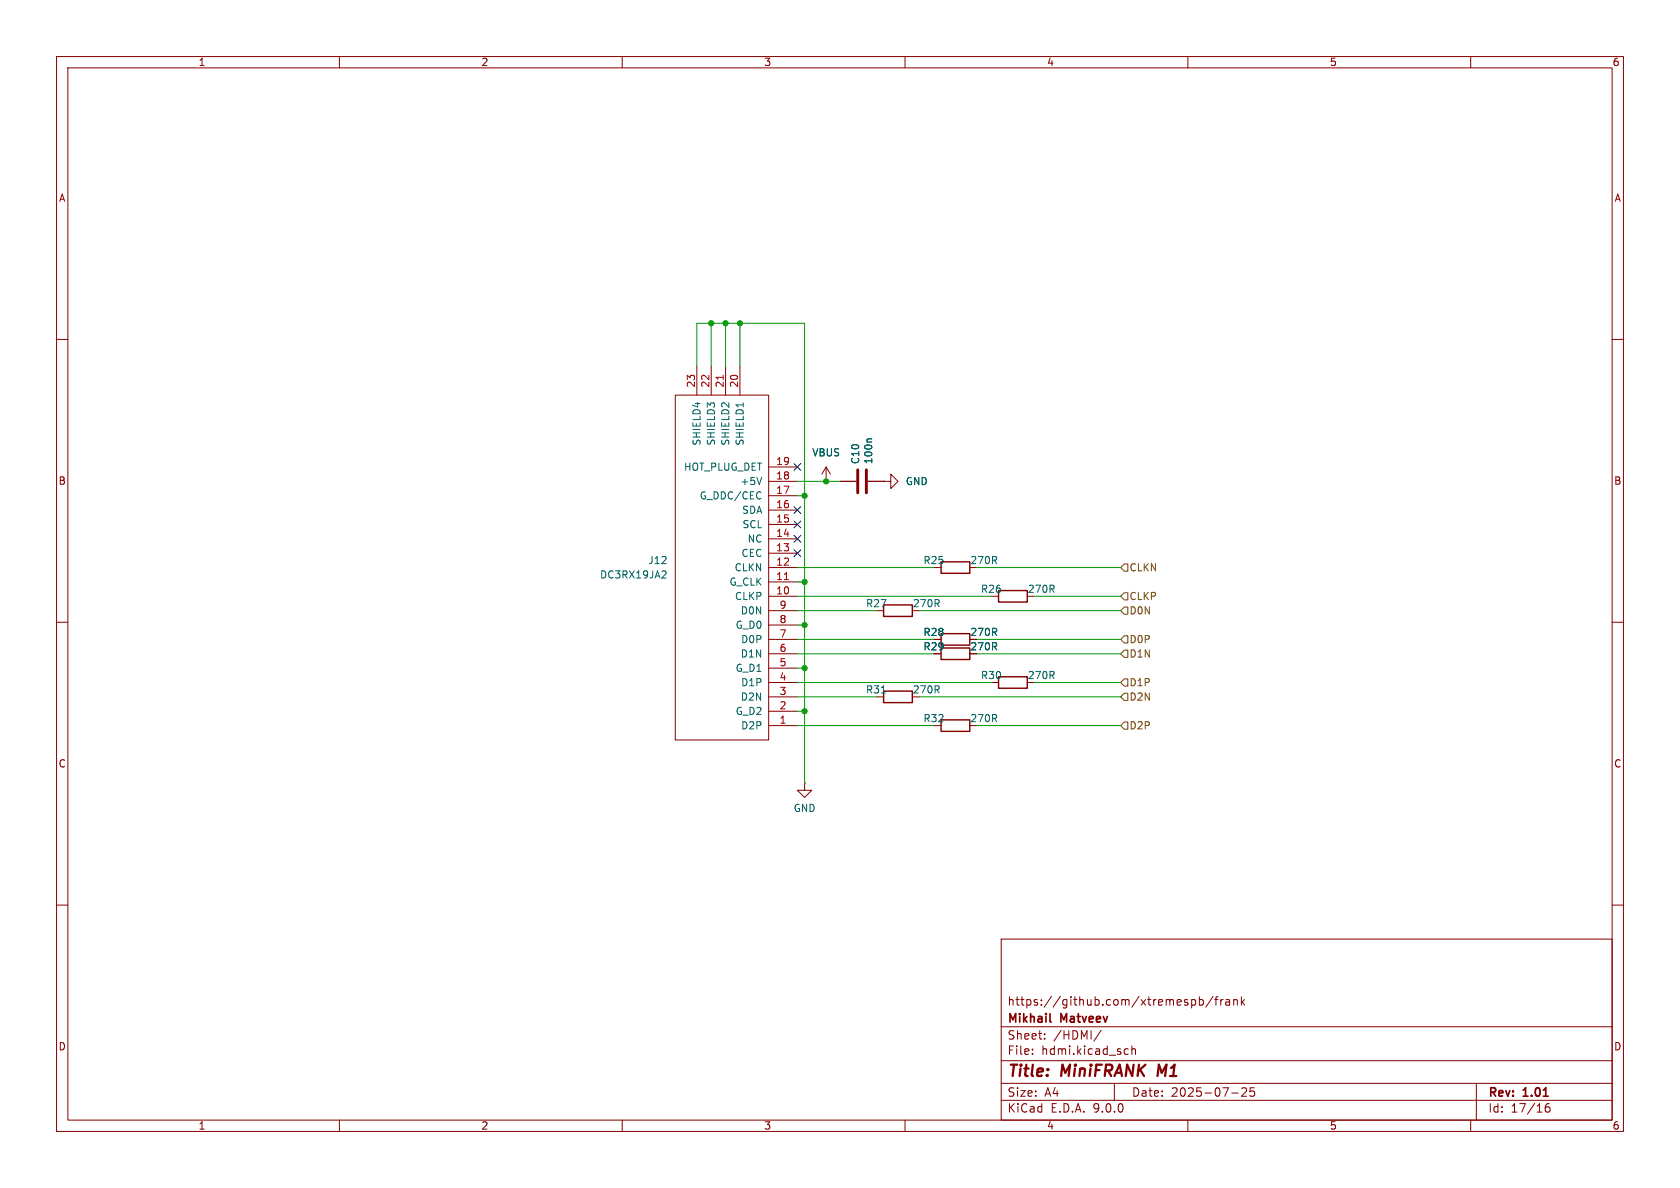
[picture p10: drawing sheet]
(kicad_sch
 (version 20250114)
 (generator "eeschema")
 (generator_version "9.0")
 (paper "A4")
 (title_block
  (title "${NAME}")
  (date "2025-07-25")
  (rev "${VERSION}")
  (company "Mikhail Matveev")
  (comment 1 "https://github.com/xtremespb/frank"))
 (lib_symbols
  (symbol "Device:C"
   (pin_numbers (hide yes))
   (pin_names
    (offset 0.254)) (exclude_from_sim no) (in_bom yes) (on_board yes)
   (property "Reference" "C" (at 0.635 2.54 0) (effects (font (size 1.27 1.27)) (justify left)))
   (property "Value" "C" (at 0.635 -2.54 0) (effects (font (size 1.27 1.27)) (justify left)))
   (property "Footprint" "" (at 0.9652 -3.81 0) (effects (font (size 1.27 1.27)) (hide yes)))
   (property "Datasheet" "~" (at 0 0 0) (effects (font (size 1.27 1.27)) (hide yes)))
   (property "Description" "Unpolarized capacitor" (at 0 0 0) (effects (font (size 1.27 1.27)) (hide yes)))
   (symbol "C_0_1"
    (polyline (pts (xy -2.032 0.762) (xy 2.032 0.762)) (stroke (width 0.508) (type default)) (fill (type none)))
    (polyline (pts (xy -2.032 -0.762) (xy 2.032 -0.762)) (stroke (width 0.508) (type default)) (fill (type none))))
   (symbol "C_1_1"
    (pin passive line (at 0 3.81 270) (length 2.794) (name "~" (effects (font (size 1.27 1.27)))) (number "1" (effects (font (size 1.27 1.27)))))
    (pin passive line (at 0 -3.81 90) (length 2.794) (name "~" (effects (font (size 1.27 1.27)))) (number "2" (effects (font (size 1.27 1.27))))))
   (embedded_fonts no))
  (symbol "Device:R"
   (pin_numbers (hide yes))
   (pin_names
    (offset 0)) (exclude_from_sim no) (in_bom yes) (on_board yes)
   (property "Reference" "R" (at 2.032 0 90) (effects (font (size 1.27 1.27))))
   (property "Value" "R" (at 0 0 90) (effects (font (size 1.27 1.27))))
   (property "Footprint" "" (at -1.778 0 90) (effects (font (size 1.27 1.27)) (hide yes)))
   (property "Datasheet" "~" (at 0 0 0) (effects (font (size 1.27 1.27)) (hide yes)))
   (property "Description" "Resistor" (at 0 0 0) (effects (font (size 1.27 1.27)) (hide yes)))
   (symbol "R_0_1"
    (rectangle (start -1.016 -2.54) (end 1.016 2.54) (stroke (width 0.254) (type default)) (fill (type none))))
   (symbol "R_1_1"
    (pin passive line (at 0 3.81 270) (length 1.27) (name "~" (effects (font (size 1.27 1.27)))) (number "1" (effects (font (size 1.27 1.27)))))
    (pin passive line (at 0 -3.81 90) (length 1.27) (name "~" (effects (font (size 1.27 1.27)))) (number "2" (effects (font (size 1.27 1.27))))))
   (embedded_fonts no))
  (symbol "FRANK:HDMI"
   (pin_names
    (offset 1.016)) (exclude_from_sim no) (in_bom yes) (on_board yes)
   (property "Reference" "HDMI1" (at 12.7 -16.5101 0) (effects (font (size 1.27 1.27)) (justify left)))
   (property "Value" "HDMI" (at 12.7 -13.9701 0) (effects (font (size 1.27 1.27)) (justify left)))
   (property "Footprint" "LIBS:HDMI" (at 0 0 0) (effects (font (size 1.27 1.27)) (hide yes)))
   (property "Datasheet" "" (at 0 0 0) (effects (font (size 1.27 1.27)) (hide yes)))
   (property "Description" "" (at 0 0 0) (effects (font (size 1.27 1.27)) (hide yes)))
   (symbol "HDMI_0_1"
    (rectangle (start -5.08 15.24) (end 11.43 -45.72) (stroke (width 0) (type solid)) (fill (type none))))
   (symbol "HDMI_1_1"
    (pin input line (at -10.16 12.7 0) (length 5.08) (name "D2P" (effects (font (size 1.27 1.27)))) (number "1" (effects (font (size 1.27 1.27)))))
    (pin input line (at -10.16 10.16 0) (length 5.08) (name "G_D2" (effects (font (size 1.27 1.27)))) (number "2" (effects (font (size 1.27 1.27)))))
    (pin input line (at -10.16 7.62 0) (length 5.08) (name "D2N" (effects (font (size 1.27 1.27)))) (number "3" (effects (font (size 1.27 1.27)))))
    (pin input line (at -10.16 5.08 0) (length 5.08) (name "D1P" (effects (font (size 1.27 1.27)))) (number "4" (effects (font (size 1.27 1.27)))))
    (pin input line (at -10.16 2.54 0) (length 5.08) (name "G_D1" (effects (font (size 1.27 1.27)))) (number "5" (effects (font (size 1.27 1.27)))))
    (pin input line (at -10.16 0 0) (length 5.08) (name "D1N" (effects (font (size 1.27 1.27)))) (number "6" (effects (font (size 1.27 1.27)))))
    (pin input line (at -10.16 -2.54 0) (length 5.08) (name "D0P" (effects (font (size 1.27 1.27)))) (number "7" (effects (font (size 1.27 1.27)))))
    (pin input line (at -10.16 -5.08 0) (length 5.08) (name "G_D0" (effects (font (size 1.27 1.27)))) (number "8" (effects (font (size 1.27 1.27)))))
    (pin input line (at -10.16 -7.62 0) (length 5.08) (name "D0N" (effects (font (size 1.27 1.27)))) (number "9" (effects (font (size 1.27 1.27)))))
    (pin input line (at -10.16 -10.16 0) (length 5.08) (name "CLKP" (effects (font (size 1.27 1.27)))) (number "10" (effects (font (size 1.27 1.27)))))
    (pin input line (at -10.16 -12.7 0) (length 5.08) (name "G_CLK" (effects (font (size 1.27 1.27)))) (number "11" (effects (font (size 1.27 1.27)))))
    (pin input line (at -10.16 -15.24 0) (length 5.08) (name "CLKN" (effects (font (size 1.27 1.27)))) (number "12" (effects (font (size 1.27 1.27)))))
    (pin input line (at -10.16 -17.78 0) (length 5.08) (name "CEC" (effects (font (size 1.27 1.27)))) (number "13" (effects (font (size 1.27 1.27)))))
    (pin input line (at -10.16 -20.32 0) (length 5.08) (name "NC" (effects (font (size 1.27 1.27)))) (number "14" (effects (font (size 1.27 1.27)))))
    (pin input line (at -10.16 -22.86 0) (length 5.08) (name "SCL" (effects (font (size 1.27 1.27)))) (number "15" (effects (font (size 1.27 1.27)))))
    (pin input line (at -10.16 -25.4 0) (length 5.08) (name "SDA" (effects (font (size 1.27 1.27)))) (number "16" (effects (font (size 1.27 1.27)))))
    (pin input line (at -10.16 -27.94 0) (length 5.08) (name "G_DDC/CEC" (effects (font (size 1.27 1.27)))) (number "17" (effects (font (size 1.27 1.27)))))
    (pin input line (at -10.16 -30.48 0) (length 5.08) (name "+5V" (effects (font (size 1.27 1.27)))) (number "18" (effects (font (size 1.27 1.27)))))
    (pin input line (at -10.16 -33.02 0) (length 5.08) (name "HOT_PLUG_DET" (effects (font (size 1.27 1.27)))) (number "19" (effects (font (size 1.27 1.27)))))
    (pin input line (at 0 -50.8 90) (length 5.08) (name "SHIELD1" (effects (font (size 1.27 1.27)))) (number "20" (effects (font (size 1.27 1.27)))))
    (pin input line (at 2.54 -50.8 90) (length 5.08) (name "SHIELD2" (effects (font (size 1.27 1.27)))) (number "21" (effects (font (size 1.27 1.27)))))
    (pin input line (at 5.08 -50.8 90) (length 5.08) (name "SHIELD3" (effects (font (size 1.27 1.27)))) (number "22" (effects (font (size 1.27 1.27)))))
    (pin input line (at 7.62 -50.8 90) (length 5.08) (name "SHIELD4" (effects (font (size 1.27 1.27)))) (number "23" (effects (font (size 1.27 1.27))))))
   (embedded_fonts no))
  (symbol "GND_1"
   (power)
   (pin_numbers (hide yes))
   (pin_names
    (offset 0) (hide yes)) (exclude_from_sim no) (in_bom yes) (on_board yes)
   (property "Reference" "#PWR" (at 0 -6.35 0) (effects (font (size 1.27 1.27)) (hide yes)))
   (property "Value" "GND" (at 0 -3.81 0) (effects (font (size 1.27 1.27))))
   (property "Footprint" "" (at 0 0 0) (effects (font (size 1.27 1.27)) (hide yes)))
   (property "Datasheet" "" (at 0 0 0) (effects (font (size 1.27 1.27)) (hide yes)))
   (property "Description" "Power symbol creates a global label with name \"GND\" , ground" (at 0 0 0) (effects (font (size 1.27 1.27)) (hide yes)))
   (symbol "GND_1_0_1"
    (polyline (pts (xy 0 0) (xy 0 -1.27) (xy 1.27 -1.27) (xy 0 -2.54) (xy -1.27 -1.27) (xy 0 -1.27)) (stroke (width 0) (type default)) (fill (type none))))
   (symbol "GND_1_1_1"
    (pin power_in line (at 0 0 270) (length 0) (name "~" (effects (font (size 1.27 1.27)))) (number "1" (effects (font (size 1.27 1.27))))))
   (embedded_fonts no))
  (symbol "power:GND"
   (power)
   (pin_numbers (hide yes))
   (pin_names
    (offset 0) (hide yes)) (exclude_from_sim no) (in_bom yes) (on_board yes)
   (property "Reference" "#PWR" (at 0 -6.35 0) (effects (font (size 1.27 1.27)) (hide yes)))
   (property "Value" "GND" (at 0 -3.81 0) (effects (font (size 1.27 1.27))))
   (property "Footprint" "" (at 0 0 0) (effects (font (size 1.27 1.27)) (hide yes)))
   (property "Datasheet" "" (at 0 0 0) (effects (font (size 1.27 1.27)) (hide yes)))
   (property "Description" "Power symbol creates a global label with name \"GND\" , ground" (at 0 0 0) (effects (font (size 1.27 1.27)) (hide yes)))
   (symbol "GND_0_1"
    (polyline (pts (xy 0 0) (xy 0 -1.27) (xy 1.27 -1.27) (xy 0 -2.54) (xy -1.27 -1.27) (xy 0 -1.27)) (stroke (width 0) (type default)) (fill (type none))))
   (symbol "GND_1_1"
    (pin power_in line (at 0 0 270) (length 0) (name "~" (effects (font (size 1.27 1.27)))) (number "1" (effects (font (size 1.27 1.27))))))
   (embedded_fonts no))
  (symbol "power:VBUS"
   (power)
   (pin_numbers (hide yes))
   (pin_names
    (offset 0) (hide yes)) (exclude_from_sim no) (in_bom yes) (on_board yes)
   (property "Reference" "#PWR" (at 0 -3.81 0) (effects (font (size 1.27 1.27)) (hide yes)))
   (property "Value" "VBUS" (at 0 3.556 0) (effects (font (size 1.27 1.27))))
   (property "Footprint" "" (at 0 0 0) (effects (font (size 1.27 1.27)) (hide yes)))
   (property "Datasheet" "" (at 0 0 0) (effects (font (size 1.27 1.27)) (hide yes)))
   (property "Description" "Power symbol creates a global label with name \"VBUS\"" (at 0 0 0) (effects (font (size 1.27 1.27)) (hide yes)))
   (symbol "VBUS_0_1"
    (polyline (pts (xy -0.762 1.27) (xy 0 2.54)) (stroke (width 0) (type default)) (fill (type none)))
    (polyline (pts (xy 0 2.54) (xy 0.762 1.27)) (stroke (width 0) (type default)) (fill (type none)))
    (polyline (pts (xy 0 0) (xy 0 2.54)) (stroke (width 0) (type default)) (fill (type none))))
   (symbol "VBUS_1_1"
    (pin power_in line (at 0 0 90) (length 0) (name "~" (effects (font (size 1.27 1.27)))) (number "1" (effects (font (size 1.27 1.27))))))
   (embedded_fonts no)))
 (junction
  (at 146.05 85.09)
  (diameter 0)
  (color 0 0 0 0))
 (junction
  (at 142.24 118.11)
  (diameter 0)
  (color 0 0 0 0))
 (junction
  (at 125.73 57.15)
  (diameter 0)
  (color 0 0 0 0))
 (junction
  (at 142.24 87.63)
  (diameter 0)
  (color 0 0 0 0))
 (junction
  (at 142.24 102.87)
  (diameter 0)
  (color 0 0 0 0))
 (junction
  (at 142.24 125.73)
  (diameter 0)
  (color 0 0 0 0))
 (junction
  (at 130.81 57.15)
  (diameter 0)
  (color 0 0 0 0))
 (junction
  (at 142.24 110.49)
  (diameter 0)
  (color 0 0 0 0))
 (junction
  (at 128.27 57.15)
  (diameter 0)
  (color 0 0 0 0))
 (no_connect
  (at 140.97 97.79))
 (no_connect
  (at 140.97 92.71))
 (no_connect
  (at 140.97 95.25))
 (no_connect
  (at 140.97 82.55))
 (no_connect
  (at 140.97 90.17))
 (wire
  (pts (xy 140.97 102.87) (xy 142.24 102.87))
  (stroke (width 0) (type default)))
 (wire
  (pts (xy 142.24 118.11) (xy 142.24 125.73))
  (stroke (width 0) (type default)))
 (wire
  (pts (xy 140.97 113.03) (xy 165.1 113.03))
  (stroke (width 0) (type default)))
 (wire
  (pts (xy 162.56 123.19) (xy 198.12 123.19))
  (stroke (width 0) (type default)))
 (wire
  (pts (xy 140.97 128.27) (xy 165.1 128.27))
  (stroke (width 0) (type default)))
 (wire
  (pts (xy 140.97 110.49) (xy 142.24 110.49))
  (stroke (width 0) (type default)))
 (wire
  (pts (xy 142.24 57.15) (xy 130.81 57.15))
  (stroke (width 0) (type default)))
 (wire
  (pts (xy 128.27 57.15) (xy 128.27 64.77))
  (stroke (width 0) (type default)))
 (wire
  (pts (xy 162.56 107.95) (xy 198.12 107.95))
  (stroke (width 0) (type default)))
 (wire
  (pts (xy 130.81 57.15) (xy 128.27 57.15))
  (stroke (width 0) (type default)))
 (wire
  (pts (xy 182.88 120.65) (xy 198.12 120.65))
  (stroke (width 0) (type default)))
 (wire
  (pts (xy 142.24 110.49) (xy 142.24 118.11))
  (stroke (width 0) (type default)))
 (wire
  (pts (xy 142.24 102.87) (xy 142.24 110.49))
  (stroke (width 0) (type default)))
 (wire
  (pts (xy 172.72 115.57) (xy 198.12 115.57))
  (stroke (width 0) (type default)))
 (wire
  (pts (xy 125.73 57.15) (xy 125.73 64.77))
  (stroke (width 0) (type default)))
 (wire
  (pts (xy 140.97 100.33) (xy 165.1 100.33))
  (stroke (width 0) (type default)))
 (wire
  (pts (xy 140.97 85.09) (xy 146.05 85.09))
  (stroke (width 0) (type default)))
 (wire
  (pts (xy 140.97 120.65) (xy 175.26 120.65))
  (stroke (width 0) (type default)))
 (wire
  (pts (xy 140.97 125.73) (xy 142.24 125.73))
  (stroke (width 0) (type default)))
 (wire
  (pts (xy 142.24 125.73) (xy 142.24 138.43))
  (stroke (width 0) (type default)))
 (wire
  (pts (xy 172.72 100.33) (xy 198.12 100.33))
  (stroke (width 0) (type default)))
 (wire
  (pts (xy 172.72 113.03) (xy 198.12 113.03))
  (stroke (width 0) (type default)))
 (wire
  (pts (xy 142.24 102.87) (xy 142.24 87.63))
  (stroke (width 0) (type default)))
 (wire
  (pts (xy 125.73 57.15) (xy 123.19 57.15))
  (stroke (width 0) (type default)))
 (wire
  (pts (xy 140.97 118.11) (xy 142.24 118.11))
  (stroke (width 0) (type default)))
 (wire
  (pts (xy 140.97 87.63) (xy 142.24 87.63))
  (stroke (width 0) (type default)))
 (wire
  (pts (xy 140.97 105.41) (xy 175.26 105.41))
  (stroke (width 0) (type default)))
 (wire
  (pts (xy 142.24 87.63) (xy 142.24 57.15))
  (stroke (width 0) (type default)))
 (wire
  (pts (xy 146.05 85.09) (xy 148.59 85.09))
  (stroke (width 0) (type default)))
 (wire
  (pts (xy 182.88 105.41) (xy 198.12 105.41))
  (stroke (width 0) (type default)))
 (wire
  (pts (xy 140.97 123.19) (xy 154.94 123.19))
  (stroke (width 0) (type default)))
 (wire
  (pts (xy 128.27 57.15) (xy 125.73 57.15))
  (stroke (width 0) (type default)))
 (wire
  (pts (xy 140.97 115.57) (xy 165.1 115.57))
  (stroke (width 0) (type default)))
 (wire
  (pts (xy 123.19 57.15) (xy 123.19 64.77))
  (stroke (width 0) (type default)))
 (wire
  (pts (xy 130.81 57.15) (xy 130.81 64.77))
  (stroke (width 0) (type default)))
 (wire
  (pts (xy 172.72 128.27) (xy 198.12 128.27))
  (stroke (width 0) (type default)))
 (wire
  (pts (xy 140.97 107.95) (xy 154.94 107.95))
  (stroke (width 0) (type default)))
 (hierarchical_label "D2P"
  (shape input)
  (at 198.12 128.27 0)
  (effects (font (size 1.27 1.27)) (justify left)))
 (hierarchical_label "CLKP"
  (shape input)
  (at 198.12 105.41 0)
  (effects (font (size 1.27 1.27)) (justify left)))
 (hierarchical_label "D2N"
  (shape input)
  (at 198.12 123.19 0)
  (effects (font (size 1.27 1.27)) (justify left)))
 (hierarchical_label "CLKN"
  (shape input)
  (at 198.12 100.33 0)
  (effects (font (size 1.27 1.27)) (justify left)))
 (hierarchical_label "D0P"
  (shape input)
  (at 198.12 113.03 0)
  (effects (font (size 1.27 1.27)) (justify left)))
 (hierarchical_label "D1P"
  (shape input)
  (at 198.12 120.65 0)
  (effects (font (size 1.27 1.27)) (justify left)))
 (hierarchical_label "D0N"
  (shape input)
  (at 198.12 107.95 0)
  (effects (font (size 1.27 1.27)) (justify left)))
 (hierarchical_label "D1N"
  (shape input)
  (at 198.12 115.57 0)
  (effects (font (size 1.27 1.27)) (justify left)))
 (symbol
  (lib_id "Device:R")
  (at 168.91 113.03 90)
  (unit 1)
  (exclude_from_sim no)
  (in_bom yes)
  (on_board yes)
  (dnp no)
  (property "Reference" "R28" (at 165.1 111.76 90) (effects (font (size 1.27 1.27))))
  (property "Value" "270R" (at 173.99 111.76 90) (effects (font (size 1.27 1.27))))
  (property "Footprint" "FRANK:Resistor (0805)" (at 168.91 114.808 90) (effects (font (size 1.27 1.27)) (hide yes)))
  (property "Datasheet" "https://www.vishay.com/docs/28952/mcs0402at-mct0603at-mcu0805at-mca1206at.pdf" (at 168.91 113.03 0) (effects (font (size 1.27 1.27)) (hide yes)))
  (property "Description" "" (at 168.91 113.03 0) (effects (font (size 1.27 1.27)) (hide yes)))
  (property "AliExpress" "https://www.aliexpress.com/item/1005005945735199.html" (at 168.91 113.03 0) (effects (font (size 1.27 1.27)) (hide yes)))
  (pin "1")
  (pin "2"))
 (symbol
  (lib_id "Device:R")
  (at 179.07 120.65 90)
  (unit 1)
  (exclude_from_sim no)
  (in_bom yes)
  (on_board yes)
  (dnp no)
  (property "Reference" "R30" (at 175.26 119.38 90) (effects (font (size 1.27 1.27))))
  (property "Value" "270R" (at 184.15 119.38 90) (effects (font (size 1.27 1.27))))
  (property "Footprint" "FRANK:Resistor (0805)" (at 179.07 122.428 90) (effects (font (size 1.27 1.27)) (hide yes)))
  (property "Datasheet" "https://www.vishay.com/docs/28952/mcs0402at-mct0603at-mcu0805at-mca1206at.pdf" (at 179.07 120.65 0) (effects (font (size 1.27 1.27)) (hide yes)))
  (property "Description" "" (at 179.07 120.65 0) (effects (font (size 1.27 1.27)) (hide yes)))
  (property "AliExpress" "https://www.aliexpress.com/item/1005005945735199.html" (at 179.07 120.65 0) (effects (font (size 1.27 1.27)) (hide yes)))
  (pin "1")
  (pin "2"))
 (symbol
  (lib_id "Device:R")
  (at 168.91 100.33 90)
  (unit 1)
  (exclude_from_sim no)
  (in_bom yes)
  (on_board yes)
  (dnp no)
  (property "Reference" "R25" (at 165.1 99.06 90) (effects (font (size 1.27 1.27))))
  (property "Value" "270R" (at 173.99 99.06 90) (effects (font (size 1.27 1.27))))
  (property "Footprint" "FRANK:Resistor (0805)" (at 168.91 102.108 90) (effects (font (size 1.27 1.27)) (hide yes)))
  (property "Datasheet" "https://www.vishay.com/docs/28952/mcs0402at-mct0603at-mcu0805at-mca1206at.pdf" (at 168.91 100.33 0) (effects (font (size 1.27 1.27)) (hide yes)))
  (property "Description" "" (at 168.91 100.33 0) (effects (font (size 1.27 1.27)) (hide yes)))
  (property "AliExpress" "https://www.aliexpress.com/item/1005005945735199.html" (at 168.91 100.33 0) (effects (font (size 1.27 1.27)) (hide yes)))
  (pin "1")
  (pin "2"))
 (symbol
  (lib_id "power:VBUS")
  (at 146.05 85.09 0)
  (unit 1)
  (exclude_from_sim no)
  (in_bom yes)
  (on_board yes)
  (dnp no)
  (fields_autoplaced yes)
  (property "Reference" "#PWR054" (at 146.05 88.9 0) (effects (font (size 1.27 1.27)) (hide yes)))
  (property "Value" "VBUS" (at 146.05 80.01 0) (effects (font (size 1.27 1.27))))
  (property "Footprint" "" (at 146.05 85.09 0) (effects (font (size 1.27 1.27)) (hide yes)))
  (property "Datasheet" "" (at 146.05 85.09 0) (effects (font (size 1.27 1.27)) (hide yes)))
  (property "Description" "Power symbol creates a global label with name \"VBUS\"" (at 146.05 85.09 0) (effects (font (size 1.27 1.27)) (hide yes)))
  (pin "1"))
 (symbol
  (lib_id "Device:R")
  (at 168.91 115.57 90)
  (unit 1)
  (exclude_from_sim no)
  (in_bom yes)
  (on_board yes)
  (dnp no)
  (property "Reference" "R29" (at 165.1 114.3 90) (effects (font (size 1.27 1.27))))
  (property "Value" "270R" (at 173.99 114.3 90) (effects (font (size 1.27 1.27))))
  (property "Footprint" "FRANK:Resistor (0805)" (at 168.91 117.348 90) (effects (font (size 1.27 1.27)) (hide yes)))
  (property "Datasheet" "https://www.vishay.com/docs/28952/mcs0402at-mct0603at-mcu0805at-mca1206at.pdf" (at 168.91 115.57 0) (effects (font (size 1.27 1.27)) (hide yes)))
  (property "Description" "" (at 168.91 115.57 0) (effects (font (size 1.27 1.27)) (hide yes)))
  (property "AliExpress" "https://www.aliexpress.com/item/1005005945735199.html" (at 168.91 115.57 0) (effects (font (size 1.27 1.27)) (hide yes)))
  (pin "1")
  (pin "2"))
 (symbol
  (lib_id "Device:C")
  (at 152.4 85.09 90)
  (unit 1)
  (exclude_from_sim no)
  (in_bom yes)
  (on_board yes)
  (dnp no)
  (property "Reference" "C10" (at 151.2316 82.169 0) (effects (font (size 1.27 1.27)) (justify left)))
  (property "Value" "100n" (at 153.543 82.169 0) (effects (font (size 1.27 1.27)) (justify left)))
  (property "Footprint" "FRANK:Capacitor (0805)" (at 156.21 84.1248 0) (effects (font (size 1.27 1.27)) (hide yes)))
  (property "Datasheet" "https://eu.mouser.com/datasheet/2/40/KGM_X7R-3223212.pdf" (at 152.4 85.09 0) (effects (font (size 1.27 1.27)) (hide yes)))
  (property "Description" "" (at 152.4 85.09 0) (effects (font (size 1.27 1.27)) (hide yes)))
  (property "AliExpress" "https://www.aliexpress.com/item/33008008276.html" (at 152.4 85.09 0) (effects (font (size 1.27 1.27)) (hide yes)))
  (property "LCSC" "" (at 152.4 85.09 0) (effects (font (size 1.27 1.27))))
  (pin "1")
  (pin "2"))
 (symbol
  (lib_id "Device:R")
  (at 158.75 107.95 90)
  (unit 1)
  (exclude_from_sim no)
  (in_bom yes)
  (on_board yes)
  (dnp no)
  (property "Reference" "R27" (at 154.94 106.68 90) (effects (font (size 1.27 1.27))))
  (property "Value" "270R" (at 163.83 106.68 90) (effects (font (size 1.27 1.27))))
  (property "Footprint" "FRANK:Resistor (0805)" (at 158.75 109.728 90) (effects (font (size 1.27 1.27)) (hide yes)))
  (property "Datasheet" "https://www.vishay.com/docs/28952/mcs0402at-mct0603at-mcu0805at-mca1206at.pdf" (at 158.75 107.95 0) (effects (font (size 1.27 1.27)) (hide yes)))
  (property "Description" "" (at 158.75 107.95 0) (effects (font (size 1.27 1.27)) (hide yes)))
  (property "AliExpress" "https://www.aliexpress.com/item/1005005945735199.html" (at 158.75 107.95 0) (effects (font (size 1.27 1.27)) (hide yes)))
  (pin "1")
  (pin "2"))
 (symbol
  (lib_id "power:GND")
  (at 142.24 138.43 0)
  (unit 1)
  (exclude_from_sim no)
  (in_bom yes)
  (on_board yes)
  (dnp no)
  (fields_autoplaced yes)
  (property "Reference" "#PWR056" (at 142.24 144.78 0) (effects (font (size 1.27 1.27)) (hide yes)))
  (property "Value" "GND" (at 142.24 142.8734 0) (effects (font (size 1.27 1.27))))
  (property "Footprint" "" (at 142.24 138.43 0) (effects (font (size 1.27 1.27)) (hide yes)))
  (property "Datasheet" "" (at 142.24 138.43 0) (effects (font (size 1.27 1.27)) (hide yes)))
  (property "Description" "Power symbol creates a global label with name \"GND\" , ground" (at 142.24 138.43 0) (effects (font (size 1.27 1.27)) (hide yes)))
  (pin "1"))
 (symbol
  (lib_name "GND_1")
  (lib_id "power:GND")
  (at 156.21 85.09 90)
  (unit 1)
  (exclude_from_sim no)
  (in_bom yes)
  (on_board yes)
  (dnp no)
  (fields_autoplaced yes)
  (property "Reference" "#PWR055" (at 162.56 85.09 0) (effects (font (size 1.27 1.27)) (hide yes)))
  (property "Value" "GND" (at 160.02 85.0899 90) (effects (font (size 1.27 1.27)) (justify right)))
  (property "Footprint" "" (at 156.21 85.09 0) (effects (font (size 1.27 1.27)) (hide yes)))
  (property "Datasheet" "" (at 156.21 85.09 0) (effects (font (size 1.27 1.27)) (hide yes)))
  (property "Description" "Power symbol creates a global label with name \"GND\" , ground" (at 156.21 85.09 0) (effects (font (size 1.27 1.27)) (hide yes)))
  (pin "1"))
 (symbol
  (lib_id "Device:R")
  (at 179.07 105.41 90)
  (unit 1)
  (exclude_from_sim no)
  (in_bom yes)
  (on_board yes)
  (dnp no)
  (property "Reference" "R26" (at 175.26 104.14 90) (effects (font (size 1.27 1.27))))
  (property "Value" "270R" (at 184.15 104.14 90) (effects (font (size 1.27 1.27))))
  (property "Footprint" "FRANK:Resistor (0805)" (at 179.07 107.188 90) (effects (font (size 1.27 1.27)) (hide yes)))
  (property "Datasheet" "https://www.vishay.com/docs/28952/mcs0402at-mct0603at-mcu0805at-mca1206at.pdf" (at 179.07 105.41 0) (effects (font (size 1.27 1.27)) (hide yes)))
  (property "Description" "" (at 179.07 105.41 0) (effects (font (size 1.27 1.27)) (hide yes)))
  (property "AliExpress" "https://www.aliexpress.com/item/1005005945735199.html" (at 179.07 105.41 0) (effects (font (size 1.27 1.27)) (hide yes)))
  (pin "1")
  (pin "2"))
 (symbol
  (lib_id "FRANK:HDMI")
  (at 130.81 115.57 180)
  (unit 1)
  (exclude_from_sim no)
  (in_bom yes)
  (on_board yes)
  (dnp no)
  (fields_autoplaced yes)
  (property "Reference" "J12" (at 118.11 99.0599 0) (effects (font (size 1.27 1.27)) (justify left)))
  (property "Value" "DC3RX19JA2" (at 118.11 101.5999 0) (effects (font (size 1.27 1.27)) (justify left)))
  (property "Footprint" "FRANK:HDMI (female)" (at 130.81 115.57 0) (effects (font (size 1.27 1.27)) (hide yes)))
  (property "Datasheet" "https://www.mouser.com/datasheet/2/206/B_0233_2E_DC3-784461.pdf?srsltid=AfmBOopfNOwkdmYR2Zf10LYIa6wS_lfZGGRTVzb0297kvAyc-1zmhqWc" (at 130.81 115.57 0) (effects (font (size 1.27 1.27)) (hide yes)))
  (property "Description" "" (at 130.81 115.57 0) (effects (font (size 1.27 1.27)) (hide yes)))
  (property "AliExpress" "https://www.aliexpress.com/item/1005005248842433.html" (at 130.81 115.57 0) (effects (font (size 1.27 1.27)) (hide yes)))
  (pin "1")
  (pin "10")
  (pin "11")
  (pin "12")
  (pin "13")
  (pin "14")
  (pin "15")
  (pin "16")
  (pin "17")
  (pin "18")
  (pin "19")
  (pin "2")
  (pin "20")
  (pin "21")
  (pin "22")
  (pin "23")
  (pin "3")
  (pin "4")
  (pin "5")
  (pin "6")
  (pin "7")
  (pin "8")
  (pin "9"))
 (symbol
  (lib_id "Device:R")
  (at 168.91 128.27 90)
  (unit 1)
  (exclude_from_sim no)
  (in_bom yes)
  (on_board yes)
  (dnp no)
  (property "Reference" "R32" (at 165.1 127 90) (effects (font (size 1.27 1.27))))
  (property "Value" "270R" (at 173.99 127 90) (effects (font (size 1.27 1.27))))
  (property "Footprint" "FRANK:Resistor (0805)" (at 168.91 130.048 90) (effects (font (size 1.27 1.27)) (hide yes)))
  (property "Datasheet" "https://www.vishay.com/docs/28952/mcs0402at-mct0603at-mcu0805at-mca1206at.pdf" (at 168.91 128.27 0) (effects (font (size 1.27 1.27)) (hide yes)))
  (property "Description" "" (at 168.91 128.27 0) (effects (font (size 1.27 1.27)) (hide yes)))
  (property "AliExpress" "https://www.aliexpress.com/item/1005005945735199.html" (at 168.91 128.27 0) (effects (font (size 1.27 1.27)) (hide yes)))
  (pin "1")
  (pin "2"))
 (symbol
  (lib_id "Device:R")
  (at 158.75 123.19 90)
  (unit 1)
  (exclude_from_sim no)
  (in_bom yes)
  (on_board yes)
  (dnp no)
  (property "Reference" "R31" (at 154.94 121.92 90) (effects (font (size 1.27 1.27))))
  (property "Value" "270R" (at 163.83 121.92 90) (effects (font (size 1.27 1.27))))
  (property "Footprint" "FRANK:Resistor (0805)" (at 158.75 124.968 90) (effects (font (size 1.27 1.27)) (hide yes)))
  (property "Datasheet" "https://www.vishay.com/docs/28952/mcs0402at-mct0603at-mcu0805at-mca1206at.pdf" (at 158.75 123.19 0) (effects (font (size 1.27 1.27)) (hide yes)))
  (property "Description" "" (at 158.75 123.19 0) (effects (font (size 1.27 1.27)) (hide yes)))
  (property "AliExpress" "https://www.aliexpress.com/item/1005005945735199.html" (at 158.75 123.19 0) (effects (font (size 1.27 1.27)) (hide yes)))
  (pin "1")
  (pin "2")))
